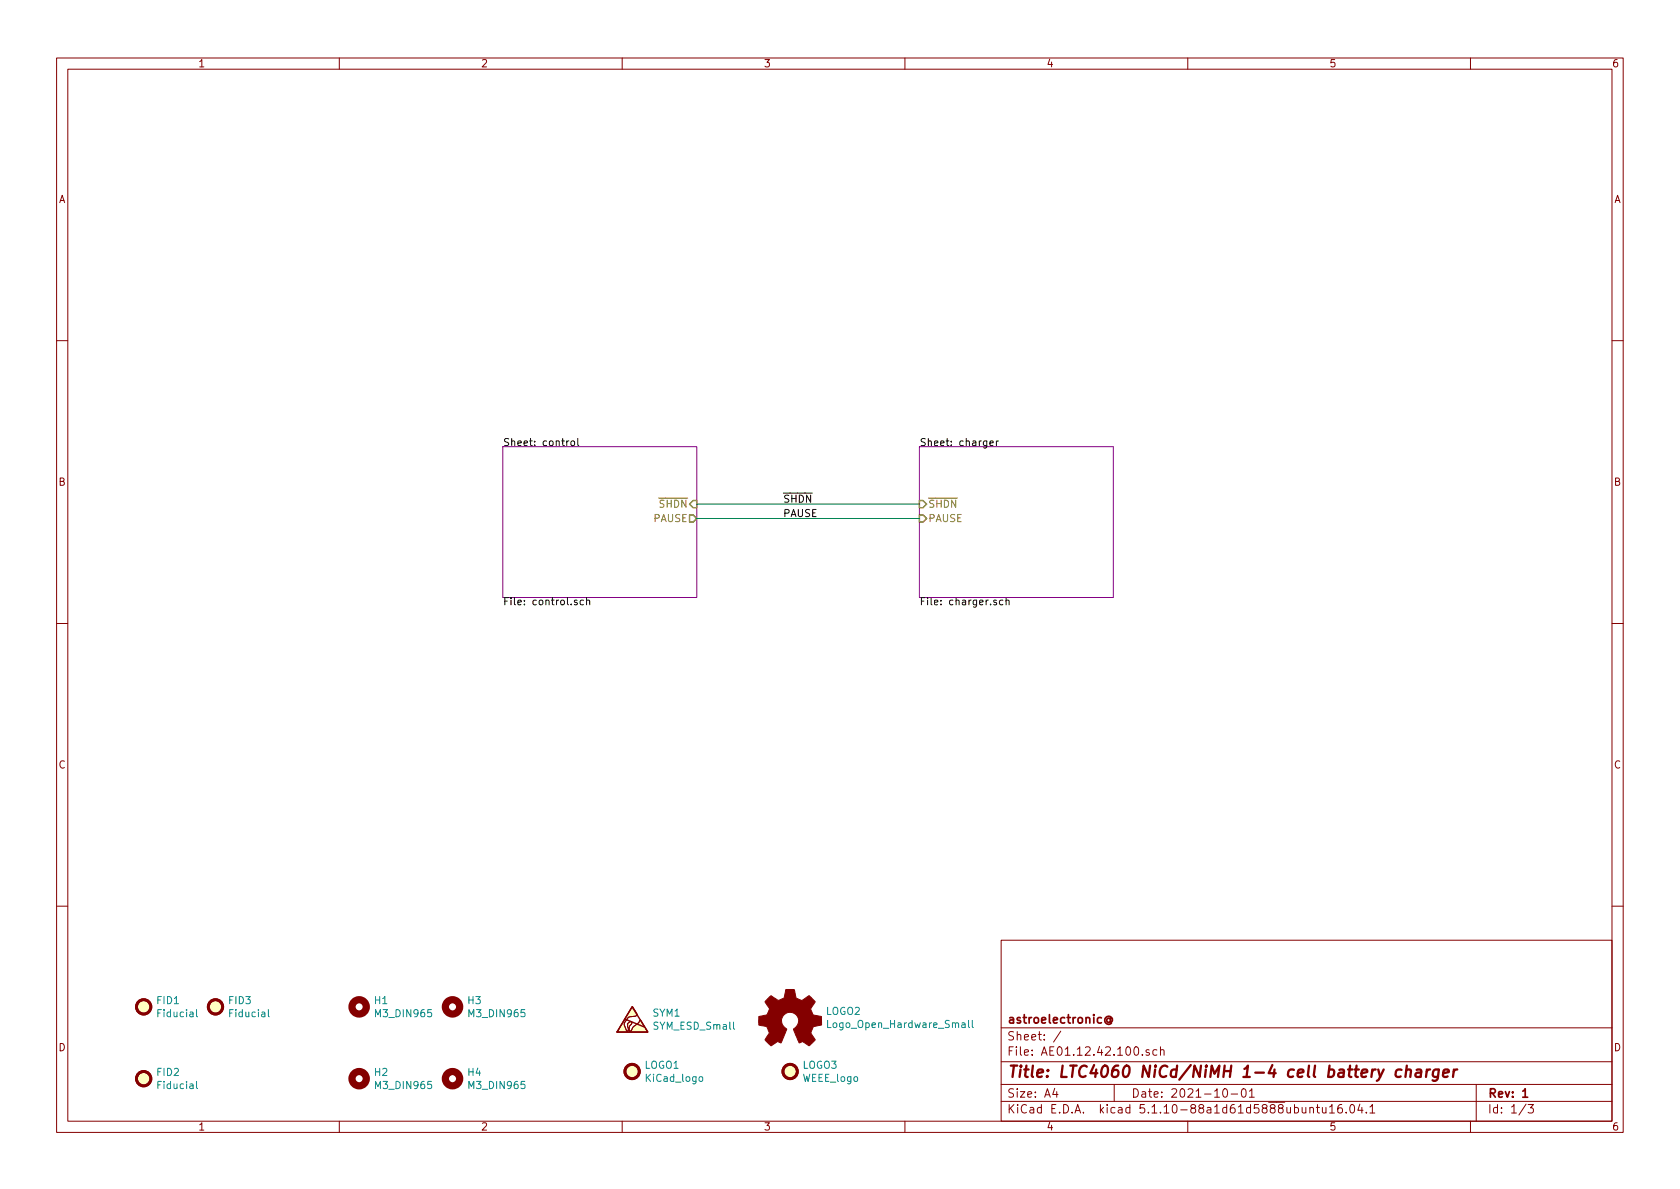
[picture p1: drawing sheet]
<svg xmlns="http://www.w3.org/2000/svg" width="297mm" height="210mm" viewBox="0 0 297 210" stroke-linecap="round" stroke-linejoin="round" font-family="sans-serif">
<g fill="none" stroke="#840000" stroke-width=".18">
<path d="M10 10.3h277v189.9h-277zM12 12.2h273v186.1h-273zM60 10.3v1.9M110 10.3v1.9M160 10.3v1.9M210 10.3v1.9M260 10.3v1.9M10 60.2h2M285 60.2h2M10 110.3h2M285 110.3h2M10 160.2h2"/>
<path d="M111.8 178l.9 1.4-.4 .3-.5 .1a1.49 1.49 0 0 0-1.3 1l-.1 .5 .4 1 .3-.1-.2-1.1 .3-.3a.31 .31 0 0 1 .5-.1 .31 .31 0 0 1-.2 .5 .92 .92 0 0 0-.2 1.1 .44 .44 0 0 0 .5-.5l1.1-.9 .3-.5 1.3 2.1h-5.4zM177 166.3h108v32h-108zM285 160.2h2M60 198.3v1.9M110 198.3v1.9M160 198.3v1.9M177 194.8h108M177 191.8h108M177 187.8h108M177 181.8h108M186.5 192.5l-.4 1h1M186.8 193v1"/>
<path d="M187.6 182.3l-1.3 2M197 191.8v3M202 186.5v.1M203.2 185.7l-.4-.1-.2 .2 .1 .2 .5 .2v.3h-.6M204.5 185.7l-.4-.1-.3 .3 .2 .6h.5M205.2 185.7l.2-.1 .4 .1v.9M205.2 185.1v1.5M210 198.3v1.9M216.3 192.7l.4-.2a.94 .94 0 0 1 0 1.5 .79 .79 0 0 1-.4-1.3zM217.7 193.5h1.1M219.6 192.7l.4-.2a.94 .94 0 0 1 0 1.5 .82 .82 0 0 1-.4-1.3zM220.9 193l.4-.5v1.5"/>
<path d="M220.9 194h.9M231.6 196l.2-.2 .4 .1v.9M231.6 195.8v1M232.7 195.8h.6M232.9 195.3v1.3l.4 .2M233.8 195.8l.1 .9 .3 .1 .2-.1M234.4 195.8v1M235.1 195.8l.4-.5v1.5M235.1 196.8h.8M237.2 195.3a.59 .59 0 0 0-.7 .7l.1 .7 .2 .1 .5-.1 .1-.5-.2-.2-.4-.1-.3 .3M238 196.7v.1M238.8 195.5l.3-.2a.94 .94 0 0 1 0 1.5 .82 .82 0 0 1-.3-1.3z"/>
<path d="M240.4 195.2l-.3 1.1h.9M240.8 195.8v1M241.6 196.7v.1M242.2 195.8l.4-.5v1.5M242.2 196.8h.9M260 198.3v1.9M261 191.8v6.5M269.8 195.2l-1.2 2M270.2 195.3h.9l-.5 .6 .4 .1v.7l-.2 .1-.6-.1"/>
</g>
<path d="M196.3 180.2a.36 .36 0 0 0-.5 0 .36 .36 0 0 0 0 .5 .36 .36 0 0 0 .5-.1M196.3 180.1l.1 .6a.58 .58 0 0 0 .2-.8 .58 .58 0 0 0-.9-.1 .71 .71 0 0 0-.3 1 .71 .71 0 0 0 1.1 .1M269.2 193l.5-.5v1.5M269.2 194h.9" fill="none" stroke="#840000" stroke-width=".3"/>
<path d="M247.8 189.2a.68 .68 0 0 0-1 .3v.8l.3 .1 .5-.1M248.6 189.3a.5 .5 0 0 1 .9 .1l-.1 1M248.7 188.4l-.2 2M250.5 189.2h.7v1.2M251.3 189.6l-.7 .1a.4 .4 0 0 0-.3 .3 .4 .4 0 0 0 .2 .4l.7-.1M252.3 189.1l-.2 1.3M252.9 189.1a.54 .54 0 0 0-.7 .4M254.4 189.2a.68 .68 0 0 0-1 .3l-.1 .6 .2 .2 .2 .1 .6-.1M254.4 189.1l-.2 1.6a.62 .62 0 0 1-.9 .3M255.2 189.8l1-.2-.1-.4-.6-.1-.3 .3v.9l.2 .1 .6-.1M257.1 189.1l-.2 1.3M257.7 189.1a.55 .55 0 0 0-.7 .4" fill="none" stroke="#840000" stroke-width=".41"/>
<path d="M88.9 79h34.3v26.7h-34.3zM162.6 79h34.2v26.7h-34.2z" fill="none" stroke="#840084" stroke-width=".18"/>
<g fill="none" stroke="#000" stroke-width=".18">
<path d="M100.6 78l-.4 .2M101 78.1l.2-.1 .3 .1 .1 .5-.1 .2h-.3l-.2-.1zM102.2 77.5v1.1l.1 .2M175 78.4l.6-.1v-.3h-.4l-.2 .2 .1 .6h.5M176.2 78v.8M176.5 78l-.3 .2M102 106.2l-.3-.1-.2 .2 .1 .2 .4 .1v.3h-.5M103.2 106.2l-.4-.1-.2 .2 .1 .6h.5M103.7 106.2l.2-.1 .3 .1 .1 .8M103.7 105.7v1.3M176.2 106.2l-.3-.1-.2 .2v.2l.5 .1v.3h-.5M177.3 106.2l-.3-.1-.3 .2 .1 .6h.5"/>
<path d="M177.9 106.2l.2-.1 .3 .1v.8M177.9 105.7v1.3"/>
</g>
<path d="M121.9 91.1h.7l.6 .6-.6 .6h-.7zM122.6 88.5h.6v1.3h-.6l-.7-.7zM162.6 88.5h.6l.6 .6-.6 .7h-.6zM162.6 91.1h.6l.6 .6-.6 .6h-.6z" fill="none" stroke="#848400" stroke-width=".25"/>
<g fill="#ffffc2" stroke="#ffffc2" stroke-width=".18">
<path d="M111.8 178l.9 1.4-.4 .3-.5 .1a1.49 1.49 0 0 0-1.3 1l-.1 .5 .4 1 .3-.1-.2-1.1 .3-.3a.31 .31 0 0 1 .5-.1 .31 .31 0 0 1-.2 .5 .92 .92 0 0 0-.2 1.1 .44 .44 0 0 0 .5-.5l1.1-.9 .3-.5 1.3 2.1h-5.4z"/>
<circle cx="139.7" cy="189.5" r="1.27"/>
<circle cx="25.4" cy="178" r="1.27"/>
<circle cx="111.8" cy="189.5" r="1.27"/>
<circle cx="38.1" cy="178" r="1.27"/>
<circle cx="25.4" cy="190.7" r="1.27"/>
</g>
<g fill="none" stroke="#840000" stroke-width=".51">
<circle cx="25.4" cy="178" r="1.27"/>
<circle cx="38.1" cy="178" r="1.27"/>
<circle cx="25.4" cy="190.7" r="1.27"/>
<circle cx="111.8" cy="189.5" r="1.27"/>
<circle cx="139.7" cy="189.5" r="1.27"/>
</g>
<path d="M34.7 178.5v1.1l.2 .2M47.4 178.5v1.1l.2 .2M34.7 191.2v1.1l.2 .2M123.6 190.5l.2-.1 .4 .1 .1 .5-.2 .2h-.3l-.2-.1zM146.3 180.4v1.3h.6M171.2 180.4v1.1l.2 .2M171.9 180.4v1.1l.2 .2" fill="none" stroke="#008484" stroke-width=".18"/>
<path d="M135.8 176.6l.5-.5 .9 .6a.62 .62 0 0 0 1 0l.2-.1a1.62 1.62 0 0 0 .5-1.4l.1-.2h1.4l.2 .8a.74 .74 0 0 0 .7 .9l.5 .2 1.3-.8 1 1-.4 .7a.75 .75 0 0 0-.1 1.2l.2 .5 1.4 .3 .1 1.4-1.5 .3v.2a1.23 1.23 0 0 0-.3 1.1l.6 1.1-.1 .1-.9 .9-.9-.5a.54 .54 0 0 0-.8 0l-1.1-2.3a2.33 2.33 0 0 0 .9-2 1.54 1.54 0 0 0-2.5-.7 1.54 1.54 0 0 0 .4 2.6l-1.1 2.4a.69 .69 0 0 0-1.1 .2l-.6 .3-1-1 .7-1.2-.2-.6a.71 .71 0 0 0-.9-.7l-.7-.2v-1.4l.4-.1a1.11 1.11 0 0 0 1.2-.7 .72 .72 0 0 0-.2-1.2l-.3-.7z" fill="#840000" stroke="#840000" stroke-width=".18"/>
<path d="M111.8 178l2.8 4.5h-5.5zM110.5 180.2l3.4 1.4" fill="none" stroke="#840000" stroke-width=".25"/>
<g fill="none" stroke="#840000" stroke-width="1.3">
<circle cx="63.5" cy="178" r="1.27"/>
<circle cx="80" cy="178" r="1.27"/>
<circle cx="63.5" cy="190.7" r="1.27"/>
<circle cx="80" cy="190.7" r="1.27"/>
</g>
<path d="M123.2 89.1h39.4M123.2 91.7h39.4" fill="none" stroke="#008400" stroke-width=".18"/>
<text font-size="2.8" fill="#840000" x="178" y="190.5">Title: LTC4060 NiCd/NiMH 1-4 cell battery charger</text>
<g font-size="2.1" fill="#840000">
<text x="178" y="184">Sheet: /</text>
<text x="178" y="181">astroelectronic@</text>
<text x="178" y="186.7">File: AE01.12.42.100.sch</text>
<text x="178" y="196.9">KiCad E.D.A. kicad 5.1.10-88a1d61d5888ubuntu16.04.1</text>
<text x="178" y="194.1">Size: A4</text>
<text x="200" y="194.1">Date: 2021-10-01</text>
<text x="263" y="194.1">Rev: 1</text>
<text x="263" y="196.9">Id: 1/3</text>
</g>
<g font-size="1.8" fill="#840000">
<text x="35" y="11.9">1</text>
<text x="85" y="11.9">2</text>
<text x="135" y="11.9">3</text>
<text x="185" y="11.9">4</text>
<text x="235" y="11.9">5</text>
<text x="285" y="11.9">6</text>
<text x="10.4" y="35.9">A</text>
<text x="285.4" y="35.9">A</text>
<text x="10.4" y="85.9">B</text>
<text x="285.4" y="85.9">B</text>
<text x="10.4" y="135.9">C</text>
<text x="285.4" y="135.9">C</text>
<text x="10.4" y="185.9">D</text>
<text x="285.4" y="185.9">D</text>
<text x="35" y="199.9">1</text>
<text x="85" y="199.9">2</text>
<text x="135" y="199.9">3</text>
<text x="185" y="199.9">4</text>
<text x="235" y="199.9">5</text>
<text x="285" y="199.9">6</text>
</g>
<g font-size="1.8">
<text x="88.9" y="78.9">Sheet: control</text>
<text x="162.6" y="78.9">Sheet: charger</text>
<text x="138.4" y="88.9">SHDN</text>
<text x="138.4" y="91.4">PAUSE</text>
<text x="88.9" y="107">File: control.sch</text>
<text x="162.6" y="107">File: charger.sch</text>
</g>
<g font-size="1.8" fill="#848400">
<text x="116.7" y="89.8">SHDN</text>
<text x="164.1" y="89.8">SHDN</text>
<text x="115.6" y="92.3">PAUSE</text>
<text x="164.1" y="92.3">PAUSE</text>
</g>
<g font-size="1.8" fill="#008484">
<text x="27.8" y="177.6">FID1</text>
<text x="28" y="179.9">Fiducial</text>
<text x="40.5" y="177.6">FID3</text>
<text x="40.7" y="179.9">Fiducial</text>
<text x="66.3" y="177.6">H1</text>
<text x="66.6" y="179.9">M3_DIN965</text>
<text x="82.8" y="177.6">H3</text>
<text x="83.1" y="179.9">M3_DIN965</text>
<text x="115.4" y="179.8">SYM1</text>
<text x="146" y="179.5">LOGO2</text>
<text x="115.7" y="182.1">SYM_ESD_Small</text>
<text x="146.9" y="181.8">Logo_Open_Hardware_Small</text>
<text x="27.8" y="190.3">FID2</text>
<text x="66.3" y="190.3">H2</text>
<text x="82.8" y="190.3">H4</text>
<text x="114" y="189">LOGO1</text>
<text x="114.4" y="191.3">KiCad_logo</text>
<text x="141.9" y="189">LOGO3</text>
<text x="142" y="191.3">WEEE_logo</text>
<text x="28" y="192.6">Fiducial</text>
<text x="66.6" y="192.6">M3_DIN965</text>
<text x="83.1" y="192.6">M3_DIN965</text>
</g>
</svg>
